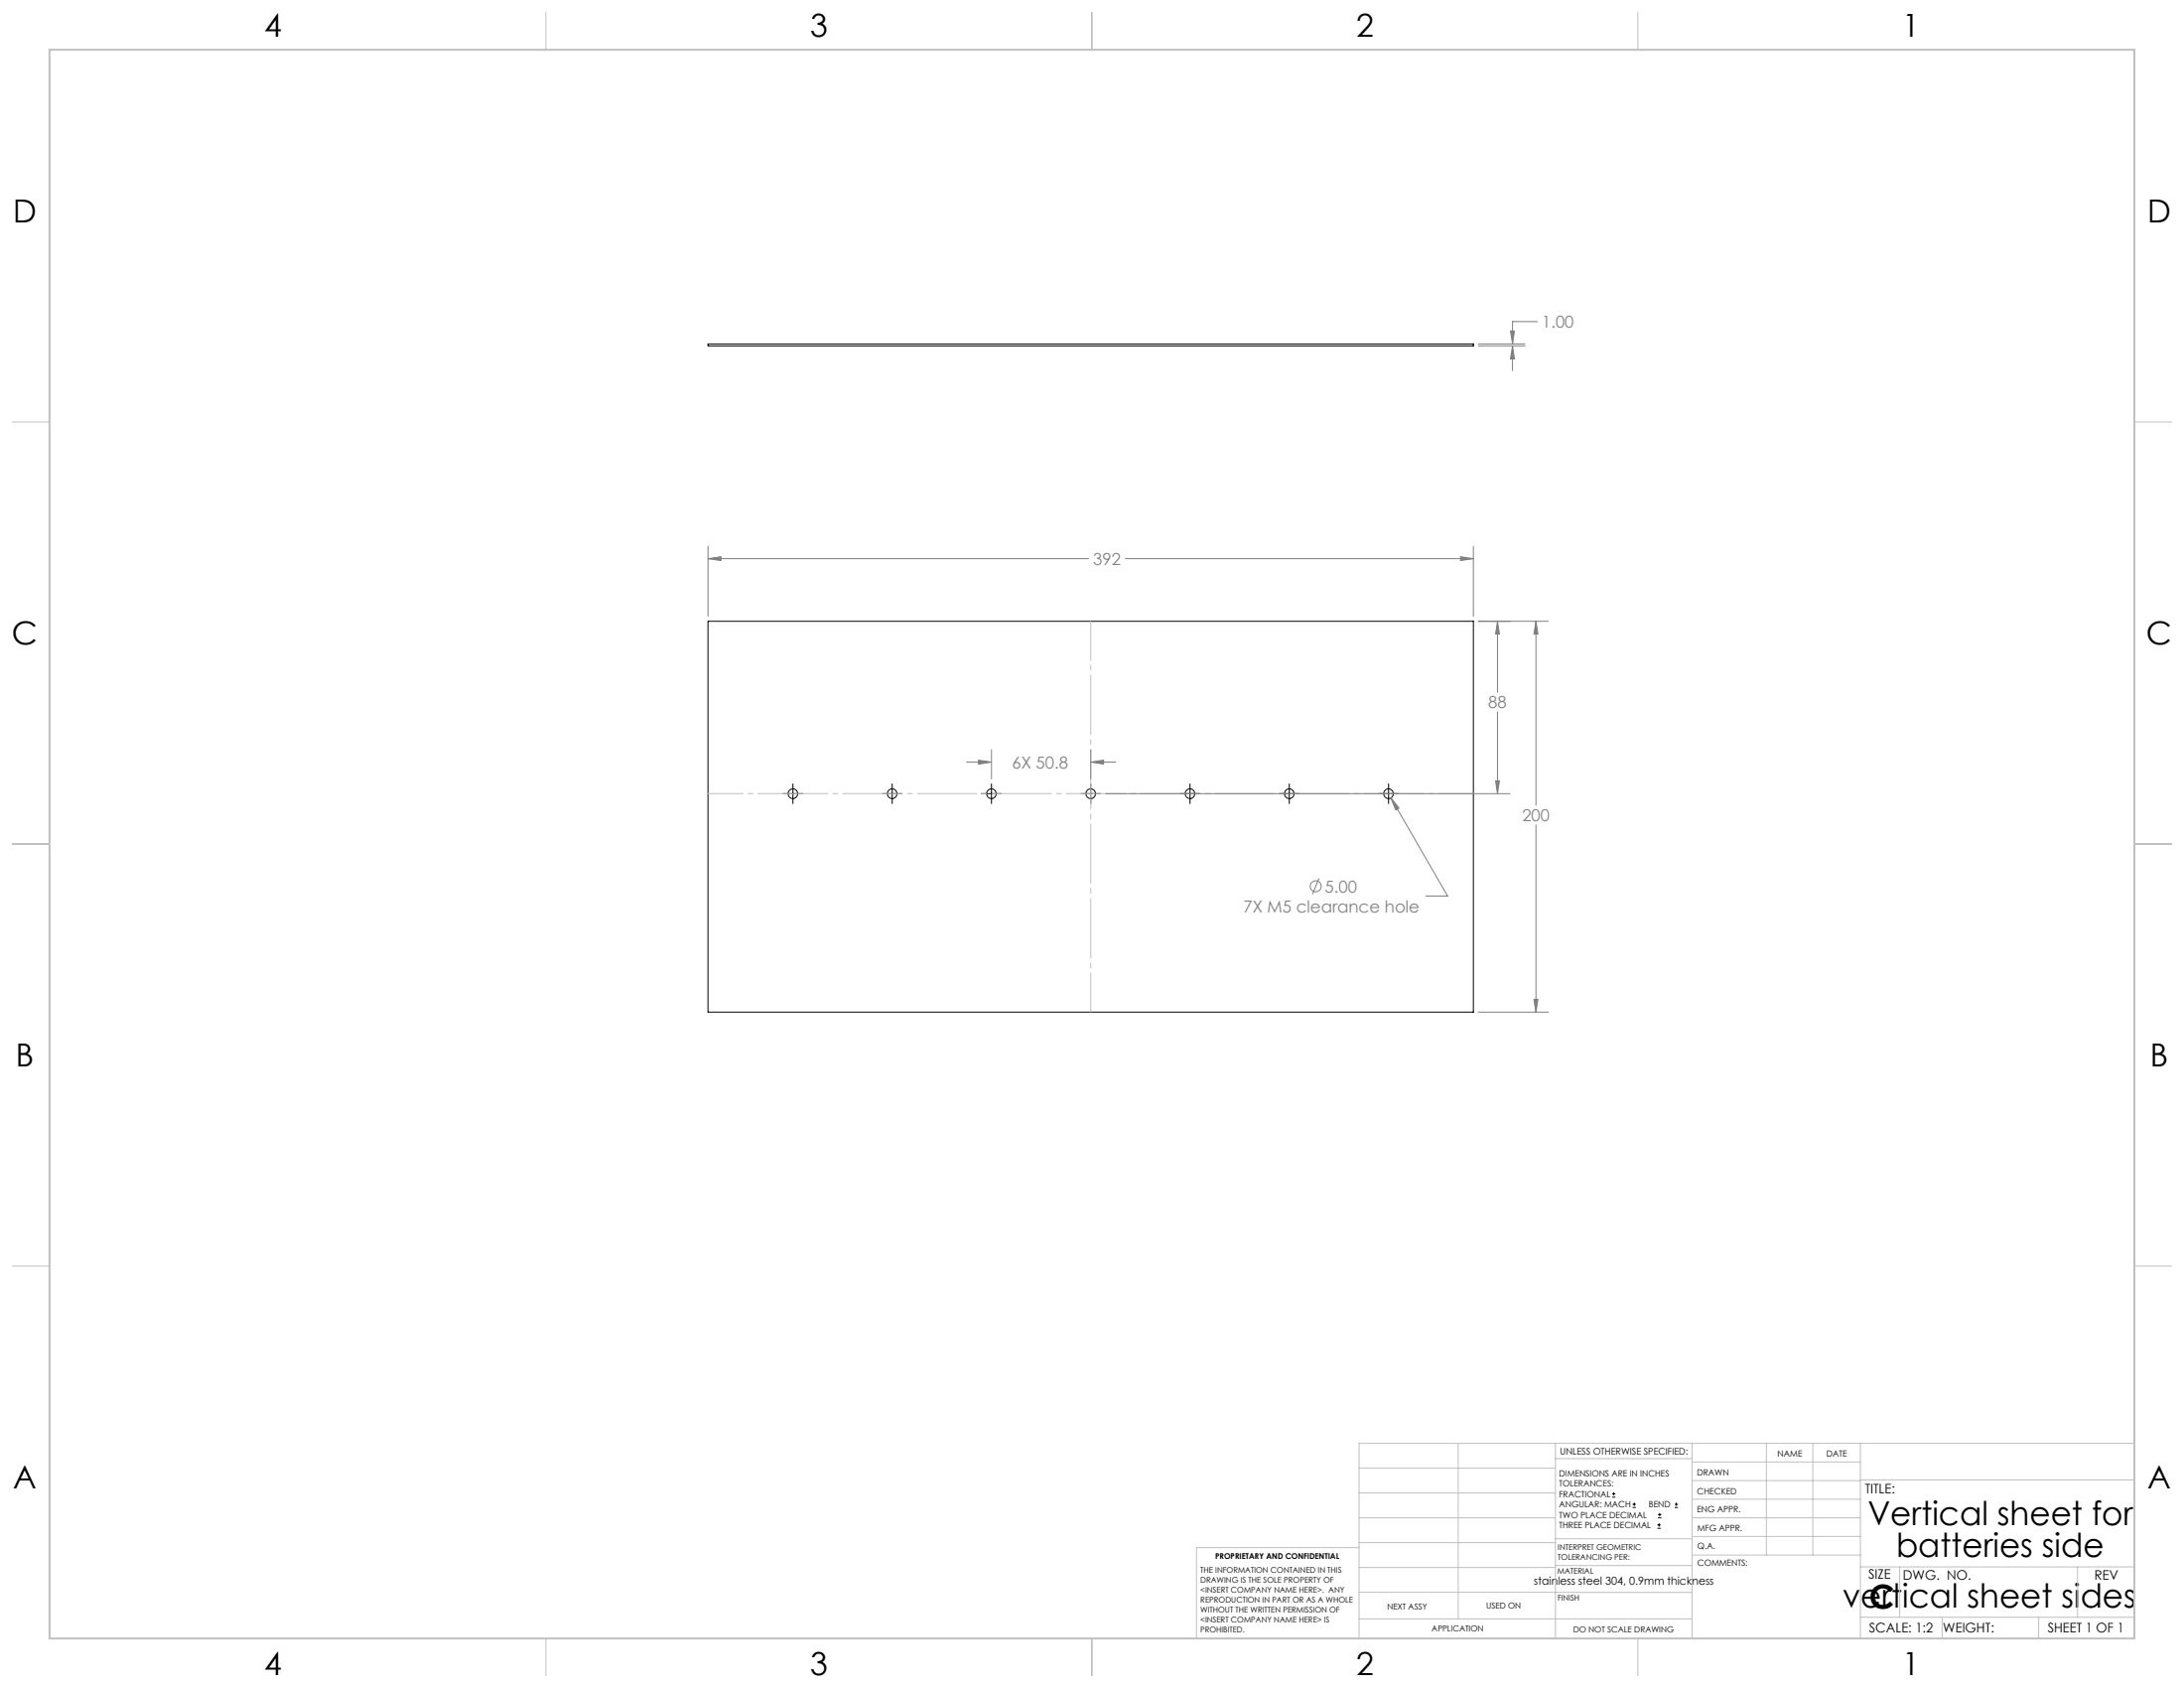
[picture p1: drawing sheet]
<svg xmlns="http://www.w3.org/2000/svg" width="559mm" height="432mm" viewBox="0 0 559 432" stroke-linecap="round" stroke-linejoin="round" font-family="sans-serif">
<g fill="none" stroke="#000" stroke-width=".25">
<path d="M181.2 88h195.8v.5h-195.8zM181.2 158.9h195.8v100h-195.8zM200.3 203h5.1M202.9 200.5v5.1M225.7 203h5.1M228.3 200.5v5.1M251.1 203h5.1M253.7 200.5v5.1M276.5 203h5.1M279.1 200.5v5.1M301.9 203h5.1M304.5 200.5v5.1"/>
<path d="M327.3 203h5.1M329.9 200.5v5.1M352.7 203h5.1M355.3 200.5v5.1M412.5 383h.8M412.5 382.1h.8M412.9 381.7v.9M417.7 385.6h.8M417.7 384.8h.8M418.1 384.4v.8M424.1 390.9h.8M424.1 390.1h.8"/>
<path d="M424.2 388.3h.9M424.2 387.5h.9M424.5 389.7v.8M424.6 387v.9M428.5 385.6h.8M428.5 384.8h.8M428.9 384.4v.8"/>
<circle cx="202.9" cy="203" r="1.24"/>
<circle cx="228.3" cy="203" r="1.24"/>
<circle cx="253.7" cy="203" r="1.24"/>
<circle cx="279.1" cy="203" r="1.24"/>
<circle cx="304.5" cy="203" r="1.24"/>
<circle cx="329.9" cy="203" r="1.24"/>
<circle cx="355.3" cy="203" r="1.24"/>
</g>
<g fill="none" stroke="#808080" stroke-width=".25">
<path d="M378.2 88h12M378.2 88.5h12M386.5 84.7h1l-.5 3.3zM387 88.5l.5 3.3h-1zM387 88.5v6.3M393.3 82.3h-6.3v5.7M181.2 139.7v18M377 139.7v18M181.2 142.9l3.3-.5v1zM181.2 142.9h97.3M287.9 142.9h89.1M373.7 142.4l3.3 .5-3.3 .5z"/>
<path d="M378.2 158.9h18M383.2 158.9l.4 3.3h-.9zM383.2 158.9v18.2M393 158.9l.5 3.3h-1zM393 158.9v47.1M247.3 194.9h6.4M250.4 194.5l3.3 .4-3.3 .6zM253.7 191.8v7.4M279.1 194.9l3.3-.4v1zM279.1 191.8v7.4M279.1 194.9h6.3M382.7 199.7h.9l-.4 3.3z"/>
<path d="M383.2 182.1v20.9M282.9 203h103.4M355.9 204.1l2.1 2.6-.9 .5zM355.9 204.1l14.5 25.1h-5.6M393 211v47.9M337.5 224.7l-1.7 4M378.2 258.9h18M392.5 255.6h1l-.5 3.3z"/>
<circle cx="336.7" cy="226.7" r="1.41"/>
</g>
<path d="M279.1 158.9v100" fill="none" stroke="#c0c0c0" stroke-width=".25" stroke-dasharray="15.2 1.3 1.3 1.3" stroke-dashoffset="5.2"/>
<path d="M202.9 203h-21.7M202.9 203h174.1" fill="none" stroke="#c0c0c0" stroke-width=".25" stroke-dasharray="15.2 1.3 1.3 1.3" stroke-dashoffset="6.3"/>
<g fill="none" stroke="#c0c0c0" stroke-width=".25">
<path d="M139.7 3.2v9.5M279.4 3.2v9.5M419.1 3.2v9.5M3.1 107.9h9.6M546.1 107.9h9.5M3.1 215.9h9.6M546.1 215.9h9.5M3.1 323.8h9.6M546.1 323.8h9.5M347.7 375.6h50.3M373.1 369.2v44.9M398 369.2v49.9"/>
<path d="M398 373.1h34.9M432.9 369.2v49.9M432.9 378.7h43.1M432.9 374h43.1M451.9 369.2v28.6M463.8 369.2v28.6M476 369.2v49.9M476 378.6h70.1M546.1 369.2h-198.4v49.9M347.7 394.6h50.3M347.7 388.3h50.3M347.7 381.9h50.3"/>
<path d="M347.7 395.9h-41.6v23.2M398 393.6h35M432.9 383.5h43.1M432.9 388.3h43.1M432.9 393h43.1M433 397.8h43M139.7 419.1v9.6M279.4 419.1v9.6M347.7 414.1h85.2M347.7 401h50.3M347.7 407.3h50.3M398 407.4h34.9"/>
<path d="M398 400.5h35M419.1 419.1v9.6M476 413.7h70.1M476 400.8h70.1M486.1 400.8v12.9M496.9 413.7v5.4M521.6 413.7v5.4M531.6 400.8v12.9"/>
</g>
<path d="M12.7 12.7h533.4v406.4h-533.4z" fill="none" stroke="#c0c0c0" stroke-width=".5"/>
<path d="M181.2 142.9l3.3-.5v1zM373.7 142.4l3.3 .5-3.3 .5zM393 158.9l.5 3.3h-1zM392.5 255.6h1l-.5 3.3zM382.7 199.7h.9l-.4 3.3zM383.2 158.9l.4 3.3h-.9zM279.1 194.9l3.3-.4v1zM250.4 194.5l3.3 .4-3.3 .6zM355.9 204.1l1.2 3.1 .9-.5zM386.5 84.7h1l-.5 3.3zM387 88.5l.5 3.3h-1z" fill="#808080"/>
<g font-size="8.5">
<text x="477.9" y="390.1">Vertical sheet for</text>
<text x="485.2" y="398.2">batteries side</text>
<text x="471.5" y="411.3">vertical sheet sides</text>
<text x="478.3" y="411.4">C</text>
</g>
<g font-size="8.1">
<text x="67.6" y="9.3">4</text>
<text x="207.3" y="9.3">3</text>
<text x="347" y="9.3">2</text>
<text x="486.7" y="9.3">1</text>
<text x="3.3" y="57">D</text>
<text x="549.4" y="57">D</text>
<text x="3" y="164.9">C</text>
<text x="549.1" y="164.9">C</text>
<text x="4" y="272.9">B</text>
<text x="550.1" y="272.9">B</text>
<text x="3.3" y="380.8">A</text>
<text x="549.4" y="380.8">A</text>
<text x="67.6" y="428.4">4</text>
<text x="207.3" y="428.4">3</text>
<text x="347" y="428.4">2</text>
<text x="486.7" y="428.4">1</text>
</g>
<g font-size="4.2" fill="#808080">
<text x="394.5" y="83.8">1.00</text>
<text x="279.7" y="144.5">392</text>
<text x="380.8" y="181.2">88</text>
<text x="259" y="196.5">6X 50.8</text>
<text x="389.5" y="210.1">200</text>
<text x="318.2" y="233.3">7X M5 clearance hole</text>
<text x="339" y="228.2">5.00</text>
</g>
<g font-size="3.4">
<text x="477.2" y="381.9">TITLE:</text>
<text x="478.1" y="404">SIZE</text>
<text x="486.9" y="404">DWG. NO.</text>
<text x="535.9" y="404.1">REV</text>
<text x="478.2" y="417.6">SCALE: 1:2</text>
<text x="497.1" y="417.7">WEIGHT:</text>
<text x="523.9" y="417.6">SHEET 1 OF 1</text>
</g>
<text font-size="2.8" x="392.5" y="405.4">stainless steel 304, 0.9mm thickness</text>
<text font-size="2.4" x="399.2" y="372.1">UNLESS OTHERWISE SPECIFIED:</text>
<g font-size="2.2">
<text x="398.9" y="377.7">DIMENSIONS ARE IN INCHES</text>
<text x="434.2" y="377.3">DRAWN</text>
<text x="454.8" y="372.5">NAME</text>
<text x="467.3" y="372.6">DATE</text>
<text x="398.9" y="380.3">TOLERANCES:</text>
<text x="398.9" y="383">FRACTIONAL</text>
<text x="434.3" y="382.2">CHECKED</text>
<text x="398.9" y="385.6">ANGULAR: MACH</text>
<text x="398.9" y="388.3">TWO PLACE DECIMAL</text>
<text x="421.9" y="385.6">BEND</text>
<text x="434.2" y="386.9">ENG APPR.</text>
<text x="398.9" y="390.9">THREE PLACE DECIMAL</text>
<text x="434.3" y="391.6">MFG APPR.</text>
<text x="434.3" y="396.3">Q.A.</text>
<text x="434.3" y="400.5">COMMENTS:</text>
</g>
<g font-size="2.1">
<text x="354.9" y="411.6">NEXT ASSY</text>
<text x="380.3" y="411.6">USED ON</text>
<text x="366.3" y="417.4">APPLICATION</text>
<text x="402.5" y="417.5">DO NOT SCALE DRAWING</text>
</g>
<g font-size="2">
<text x="310.9" y="398.8">PROPRIETARY AND CONFIDENTIAL</text>
<text x="398.6" y="396.5">INTERPRET GEOMETRIC</text>
<text x="398.6" y="399">TOLERANCING PER:</text>
<text x="307.2" y="402.4">THE INFORMATION CONTAINED IN THIS</text>
<text x="307.2" y="404.9">DRAWING IS THE SOLE PROPERTY OF</text>
<text x="307.2" y="407.5">&lt;INSERT COMPANY NAME HERE&gt;. ANY</text>
<text x="398.5" y="402.6">MATERIAL</text>
<text x="307.2" y="410">REPRODUCTION IN PART OR AS A WHOLE</text>
<text x="307.2" y="412.5">WITHOUT THE WRITTEN PERMISSION OF</text>
<text x="398.5" y="409.4">FINISH</text>
<text x="307.2" y="415">&lt;INSERT COMPANY NAME HERE&gt; IS</text>
<text x="307.2" y="417.6">PROHIBITED.</text>
</g>
</svg>
